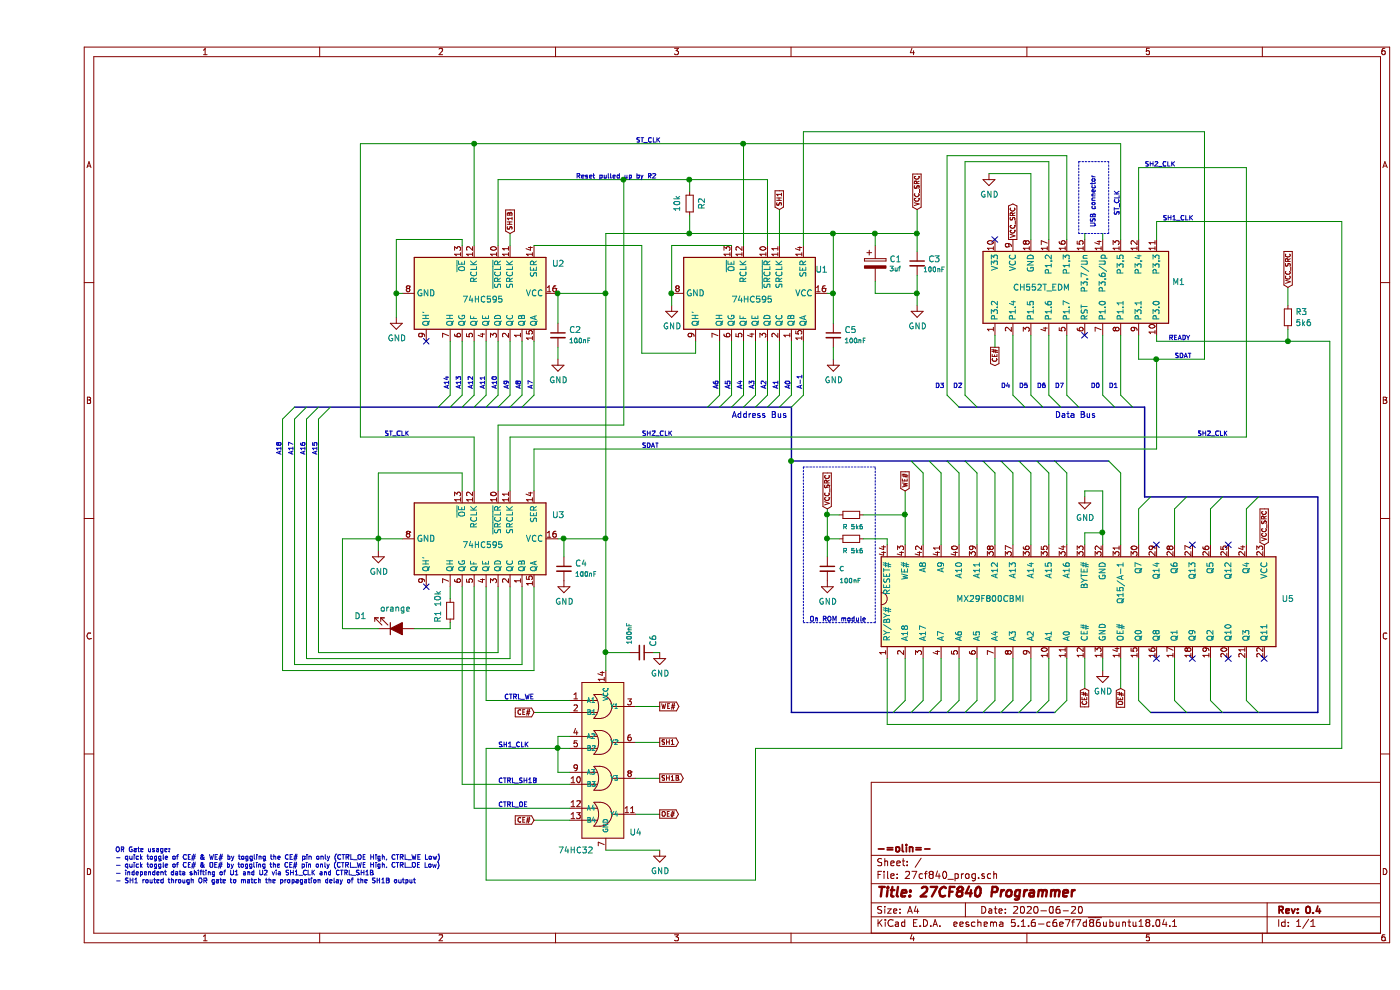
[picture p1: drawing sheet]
EESchema Schematic File Version 4
EELAYER 30 0
EELAYER END
$Descr A4 11693 8268
encoding utf-8
Sheet 1 1
Title "27CF840 Programmer"
Date "2020-06-20"
Rev "0.4"
Comp "-=olin=-"
Comment1 ""
Comment2 ""
Comment3 ""
Comment4 ""
$EndDescr
$Comp
L 74xx:74HC595 U2
U 1 1
P 3750 2450
F 0 "U2" V 3500 3000 50  0000 L CNN
F 1 "74HC595" V 3800 2250 50  0000 L CNN
F 2 "" H 3750 2450 50  0001 C CNN
F 3 "http://www.ti.com/lit/ds/symlink/sn74hc595.pdf" H 3750 2450 50  0001 C CNN
	1    3750 2450
	0    1    1    0   
$EndComp
$Comp
L 74xx:74HC595 U3
U 1 1
P 3750 4500
F 0 "U3" V 3550 5050 50  0000 L CNN
F 1 "74HC595" V 3800 4300 50  0000 L CNN
F 2 "" H 3750 4500 50  0001 C CNN
F 3 "http://www.ti.com/lit/ds/symlink/sn74hc595.pdf" H 3750 4500 50  0001 C CNN
	1    3750 4500
	0    1    1    0   
$EndComp
Wire Wire Line
	9050 2800 9050 3300
Wire Wire Line
	8900 2800 8900 3300
Entry Wire Line
	9050 3300 9150 3400
Entry Wire Line
	8900 3300 9000 3400
Entry Wire Line
	8600 3300 8700 3400
Entry Wire Line
	8450 3300 8550 3400
Entry Wire Line
	8300 3300 8400 3400
Entry Wire Line
	8150 3300 8250 3400
Entry Wire Line
	7750 3300 7850 3400
Wire Wire Line
	8600 2800 8600 3300
Wire Wire Line
	8450 2800 8450 3300
Wire Wire Line
	8300 2800 8300 3300
Wire Wire Line
	8150 2800 8150 3300
Text Notes 8500 3500 0    50   ~ 0
Data Bus
Wire Wire Line
	8450 2000 8450 1350
Wire Wire Line
	8450 1350 7750 1350
Wire Wire Line
	7750 1350 7750 3300
Entry Wire Line
	7600 3300 7700 3400
Wire Wire Line
	8600 2000 8600 1300
Wire Wire Line
	8600 1300 7600 1300
Wire Wire Line
	7600 1300 7600 3300
Text Notes 8950 3250 0    39   ~ 0
D1
Text Notes 8800 3250 0    39   ~ 0
D0
Text Notes 8500 3250 0    39   ~ 0
D7
Text Notes 8350 3250 0    39   ~ 0
D6
Text Notes 8200 3250 0    39   ~ 0
D5
Text Notes 8050 3250 0    39   ~ 0
D4
Text Notes 7650 3250 0    39   ~ 0
D2
Text Notes 7500 3250 0    39   ~ 0
D3
Wire Wire Line
	9200 2000 9200 1400
Entry Wire Line
	6300 3400 6400 3300
Entry Wire Line
	6200 3400 6300 3300
Entry Wire Line
	6100 3400 6200 3300
Entry Wire Line
	6000 3400 6100 3300
Entry Wire Line
	5900 3400 6000 3300
Entry Wire Line
	5800 3400 5900 3300
Entry Wire Line
	5700 3400 5800 3300
Entry Wire Line
	5600 3400 5700 3300
Entry Wire Line
	4050 3400 4150 3300
Entry Wire Line
	3950 3400 4050 3300
Entry Wire Line
	3850 3400 3950 3300
Entry Wire Line
	3750 3400 3850 3300
Wire Wire Line
	4150 2850 4150 3300
Wire Wire Line
	4050 2850 4050 3300
Wire Wire Line
	3950 2850 3950 3300
Wire Wire Line
	3850 2850 3850 3300
Text Notes 5800 3500 0    50   ~ 0
Address Bus
$Comp
L power:GND #PWR0101
U 1 1
P 7950 1450
F 0 "#PWR0101" H 7950 1200 50  0001 C CNN
F 1 "GND" H 7955 1277 50  0000 C CNN
F 2 "" H 7950 1450 50  0001 C CNN
F 3 "" H 7950 1450 50  0001 C CNN
	1    7950 1450
	1    0    0    -1  
$EndComp
$Comp
L power:GND #PWR0102
U 1 1
P 5300 2550
F 0 "#PWR0102" H 5300 2300 50  0001 C CNN
F 1 "GND" H 5305 2377 50  0000 C CNN
F 2 "" H 5300 2550 50  0001 C CNN
F 3 "" H 5300 2550 50  0001 C CNN
	1    5300 2550
	1    0    0    -1  
$EndComp
Wire Wire Line
	8300 2000 8300 1450
Wire Wire Line
	8300 1450 7950 1450
Wire Wire Line
	6400 1100 9750 1100
Wire Wire Line
	9750 1100 9750 3000
Wire Wire Line
	9750 3000 9350 3000
Wire Wire Line
	9200 3000 9200 2800
Wire Wire Line
	9350 3750 4150 3750
Wire Wire Line
	4150 3750 4150 4100
Entry Wire Line
	2250 3500 2350 3400
Entry Wire Line
	2150 3500 2250 3400
Entry Wire Line
	2050 3500 2150 3400
Entry Wire Line
	3350 3400 3450 3300
Entry Wire Line
	3450 3400 3550 3300
Entry Wire Line
	3550 3400 3650 3300
Entry Wire Line
	3650 3400 3750 3300
Wire Wire Line
	2350 3500 2350 5450
Wire Wire Line
	2250 3500 2250 5500
Wire Wire Line
	2150 3500 2150 5550
Wire Wire Line
	2050 3500 2050 5600
Wire Wire Line
	3450 2850 3450 3300
Wire Wire Line
	3550 2850 3550 3300
Wire Wire Line
	3650 2850 3650 3300
Wire Wire Line
	3750 2850 3750 3300
Text Notes 2050 3800 1    39   ~ 0
A18
Text Notes 2150 3800 1    39   ~ 0
A17
Text Notes 2250 3800 1    39   ~ 0
A16
Text Notes 2350 3800 1    39   ~ 0
A15
Text Notes 3450 3250 1    39   ~ 0
A14
Text Notes 3550 3250 1    39   ~ 0
A13
Text Notes 3650 3250 1    39   ~ 0
A12
Text Notes 3750 3250 1    39   ~ 0
A11
Text Notes 6400 3250 1    39   ~ 0
A-1
Text Notes 6300 3250 1    39   ~ 0
A0
Text Notes 6200 3250 1    39   ~ 0
A1
Text Notes 6100 3250 1    39   ~ 0
A2
Text Notes 6000 3250 1    39   ~ 0
A3
Text Notes 5900 3250 1    39   ~ 0
A4
Text Notes 5800 3250 1    39   ~ 0
A5
Text Notes 5700 3250 1    39   ~ 0
A6
Text Notes 4150 3250 1    39   ~ 0
A7
Text Notes 4050 3250 1    39   ~ 0
A8
Text Notes 3950 3250 1    39   ~ 0
A9
Text Notes 3850 3250 1    39   ~ 0
A10
Wire Wire Line
	9350 2000 9350 1850
Wire Wire Line
	3950 1950 3950 2050
Wire Wire Line
	3550 2050 3550 2000
$Comp
L power:GND #PWR0103
U 1 1
P 2850 4600
F 0 "#PWR0103" H 2850 4350 50  0001 C CNN
F 1 "GND" H 2855 4427 50  0000 C CNN
F 2 "" H 2850 4600 50  0001 C CNN
F 3 "" H 2850 4600 50  0001 C CNN
	1    2850 4600
	1    0    0    -1  
$EndComp
Wire Wire Line
	3550 4100 3550 3950
Wire Wire Line
	3650 4100 3650 3650
Wire Wire Line
	3650 3650 2700 3650
Wire Wire Line
	3650 1200 3650 2050
Wire Wire Line
	9050 2000 9050 1200
Wire Wire Line
	9050 1200 5900 1200
Wire Wire Line
	3850 4100 3850 3550
Wire Wire Line
	3850 3550 4900 3550
Wire Wire Line
	3850 1500 3850 2050
$Comp
L Device:C_Small C2
U 1 1
P 4350 2800
F 0 "C2" H 4442 2846 50  0000 L CNN
F 1 "100nF" H 4442 2755 39  0000 L CNN
F 2 "" H 4350 2800 50  0001 C CNN
F 3 "~" H 4350 2800 50  0001 C CNN
	1    4350 2800
	1    0    0    -1  
$EndComp
Wire Wire Line
	4350 2450 4350 2700
$Comp
L power:GND #PWR0104
U 1 1
P 4350 3000
F 0 "#PWR0104" H 4350 2750 50  0001 C CNN
F 1 "GND" H 4355 2827 50  0000 C CNN
F 2 "" H 4350 3000 50  0001 C CNN
F 3 "" H 4350 3000 50  0001 C CNN
	1    4350 3000
	1    0    0    -1  
$EndComp
Wire Wire Line
	4350 3000 4350 2900
$Comp
L Device:C_Small C5
U 1 1
P 6650 2800
F 0 "C5" H 6742 2846 50  0000 L CNN
F 1 "100nF" H 6742 2755 39  0000 L CNN
F 2 "" H 6650 2800 50  0001 C CNN
F 3 "~" H 6650 2800 50  0001 C CNN
	1    6650 2800
	1    0    0    -1  
$EndComp
$Comp
L power:GND #PWR0105
U 1 1
P 6650 3000
F 0 "#PWR0105" H 6650 2750 50  0001 C CNN
F 1 "GND" H 6655 2827 50  0000 C CNN
F 2 "" H 6650 3000 50  0001 C CNN
F 3 "" H 6650 3000 50  0001 C CNN
	1    6650 3000
	1    0    0    -1  
$EndComp
Wire Wire Line
	6650 3000 6650 2900
$Comp
L Device:R_Small R1
U 1 1
P 3450 5100
F 0 "R1" V 3550 5150 50  0000 C CNN
F 1 "10k" V 3550 5000 50  0000 C CNN
F 2 "" H 3450 5100 50  0001 C CNN
F 3 "~" H 3450 5100 50  0001 C CNN
	1    3450 5100
	-1   0    0    1   
$EndComp
$Comp
L Device:LED_ALT D1
U 1 1
P 3000 5250
F 0 "D1" H 2700 5150 50  0000 C CNN
F 1 "orange" H 2993 5086 50  0000 C CNN
F 2 "" H 3000 5250 50  0001 C CNN
F 3 "~" H 3000 5250 50  0001 C CNN
	1    3000 5250
	1    0    0    1   
$EndComp
$Comp
L power:GND #PWR0107
U 1 1
P 3000 2650
F 0 "#PWR0107" H 3000 2400 50  0001 C CNN
F 1 "GND" H 3005 2477 50  0000 C CNN
F 2 "" H 3000 2650 50  0001 C CNN
F 3 "" H 3000 2650 50  0001 C CNN
	1    3000 2650
	1    0    0    -1  
$EndComp
Wire Wire Line
	3050 4500 2850 4500
Wire Wire Line
	2850 4500 2850 3950
Wire Wire Line
	2850 3950 3550 3950
Wire Wire Line
	2850 4600 2850 4500
Connection ~ 2850 4500
Wire Wire Line
	3550 2000 3000 2000
Wire Wire Line
	3000 2000 3000 2450
Wire Wire Line
	3050 2450 3000 2450
Connection ~ 3000 2450
Wire Wire Line
	3000 2450 3000 2650
Wire Wire Line
	4350 4500 4400 4500
Wire Wire Line
	4750 4500 4750 2450
$Comp
L Device:C_Small C4
U 1 1
P 4400 4750
F 0 "C4" H 4492 4796 50  0000 L CNN
F 1 "100nF" H 4492 4705 39  0000 L CNN
F 2 "" H 4400 4750 50  0001 C CNN
F 3 "~" H 4400 4750 50  0001 C CNN
	1    4400 4750
	1    0    0    -1  
$EndComp
$Comp
L power:GND #PWR0108
U 1 1
P 4400 4850
F 0 "#PWR0108" H 4400 4600 50  0001 C CNN
F 1 "GND" H 4405 4677 50  0000 C CNN
F 2 "" H 4400 4850 50  0001 C CNN
F 3 "" H 4400 4850 50  0001 C CNN
	1    4400 4850
	1    0    0    -1  
$EndComp
Wire Wire Line
	4750 5600 4750 5450
Connection ~ 4750 4500
$Comp
L User:MX29F800CBMI U5
U 1 1
P 7750 4750
F 0 "U5" H 10500 4500 50  0000 R CNN
F 1 "MX29F800CBMI" H 8250 4500 50  0000 R CNN
F 2 "" H 9300 4350 50  0001 C CNN
F 3 "" H 9300 4350 50  0001 C CNN
	1    7750 4750
	1    0    0    -1  
$EndComp
Wire Wire Line
	8750 4450 8750 4550
Text GLabel 8750 5750 3    39   Input ~ 0
CE#
Text GLabel 9050 5750 3    39   Input ~ 0
OE#
Wire Wire Line
	8750 5500 8750 5750
Wire Wire Line
	9050 5500 9050 5750
Text GLabel 7250 4100 1    39   Input ~ 0
WE#
Wire Wire Line
	7250 4100 7250 4300
Wire Bus Line
	6300 3850 6300 3400
Wire Bus Line
	6300 5950 6300 3850
Connection ~ 6300 3850
Entry Wire Line
	8500 3850 8600 3950
Entry Wire Line
	8350 3850 8450 3950
Entry Wire Line
	8200 3850 8300 3950
Entry Wire Line
	8050 3850 8150 3950
Entry Wire Line
	7900 3850 8000 3950
Entry Wire Line
	7750 3850 7850 3950
Entry Wire Line
	7600 3850 7700 3950
Entry Wire Line
	7450 3850 7550 3950
Entry Wire Line
	7300 3850 7400 3950
Wire Wire Line
	8600 3950 8600 4550
Wire Wire Line
	8450 3950 8450 4550
Wire Wire Line
	8300 3950 8300 4550
Wire Wire Line
	8150 3950 8150 4550
Wire Wire Line
	8000 3950 8000 4550
Wire Wire Line
	7850 3950 7850 4550
Wire Wire Line
	7700 3950 7700 4550
Wire Wire Line
	7550 3950 7550 4550
Wire Wire Line
	7400 3950 7400 4550
Entry Wire Line
	8950 3850 9050 3950
Wire Wire Line
	9050 4550 9050 3950
Entry Wire Line
	8500 5950 8600 5850
Entry Wire Line
	8350 5950 8450 5850
Entry Wire Line
	8200 5950 8300 5850
Entry Wire Line
	8050 5950 8150 5850
Entry Wire Line
	7900 5950 8000 5850
Entry Wire Line
	7750 5950 7850 5850
Entry Wire Line
	7600 5950 7700 5850
Entry Wire Line
	7450 5950 7550 5850
Entry Wire Line
	7300 5950 7400 5850
Wire Wire Line
	8600 5850 8600 5500
Wire Wire Line
	8450 5850 8450 5500
Wire Wire Line
	8300 5850 8300 5500
Wire Wire Line
	8150 5850 8150 5500
Wire Wire Line
	8000 5850 8000 5500
Wire Wire Line
	7850 5850 7850 5500
Wire Wire Line
	7700 5850 7700 5500
Wire Wire Line
	7550 5850 7550 5500
Wire Wire Line
	7400 5850 7400 5500
Wire Wire Line
	7250 5850 7250 5500
Wire Bus Line
	9250 3400 9250 4150
Wire Bus Line
	10700 4150 10700 5950
Entry Wire Line
	9200 4250 9300 4150
Entry Wire Line
	9500 4250 9600 4150
Entry Wire Line
	9800 4250 9900 4150
Entry Wire Line
	10100 4250 10200 4150
Wire Wire Line
	9200 4250 9200 4550
Wire Wire Line
	9500 4250 9500 4550
Wire Wire Line
	9800 4250 9800 4550
Wire Wire Line
	10100 4250 10100 4550
NoConn ~ 9350 4550
NoConn ~ 9650 4550
NoConn ~ 9950 4550
NoConn ~ 9350 5500
NoConn ~ 9650 5500
NoConn ~ 9950 5500
NoConn ~ 10250 5500
Entry Wire Line
	9200 5850 9300 5950
Entry Wire Line
	9500 5850 9600 5950
Entry Wire Line
	9800 5850 9900 5950
Entry Wire Line
	10100 5850 10200 5950
Wire Wire Line
	9200 5850 9200 5500
Wire Wire Line
	9500 5850 9500 5500
Wire Wire Line
	9800 5850 9800 5500
Wire Wire Line
	10100 5850 10100 5500
Wire Wire Line
	6650 1950 6650 2450
$Comp
L 74xx:74HC595 U1
U 1 1
P 6000 2450
F 0 "U1" V 5800 2950 50  0000 L CNN
F 1 "74HC595" V 6050 2250 50  0000 L CNN
F 2 "" H 6000 2450 50  0001 C CNN
F 3 "http://www.ti.com/lit/ds/symlink/sn74hc595.pdf" H 6000 2450 50  0001 C CNN
	1    6000 2450
	0    1    1    0   
$EndComp
Wire Wire Line
	5300 2450 5300 2550
Wire Wire Line
	5800 2050 5300 2050
Wire Wire Line
	5300 2050 5300 2450
Connection ~ 5300 2450
Wire Wire Line
	6600 2450 6650 2450
Connection ~ 6650 2450
Wire Wire Line
	6650 2450 6650 2700
Wire Wire Line
	6400 2850 6400 3300
Wire Wire Line
	6300 2850 6300 3300
Wire Wire Line
	6200 2850 6200 3300
Wire Wire Line
	6100 2850 6100 3300
Wire Wire Line
	6000 2850 6000 3300
Wire Wire Line
	5900 2850 5900 3300
Wire Wire Line
	5800 2850 5800 3300
Wire Wire Line
	5700 2850 5700 3300
Wire Wire Line
	6400 2050 6400 1100
Wire Wire Line
	5500 2850 5500 2950
Wire Wire Line
	5500 2950 5050 2950
Wire Wire Line
	5050 2950 5050 2050
Wire Wire Line
	5050 2050 4150 2050
Wire Wire Line
	4750 1950 5450 1950
Connection ~ 5450 1950
Wire Wire Line
	5450 1800 5450 1950
Wire Wire Line
	5450 1600 5450 1500
$Comp
L Device:R_Small R2
U 1 1
P 5450 1700
F 0 "R2" V 5550 1700 50  0000 C CNN
F 1 "10k" V 5345 1700 50  0000 C CNN
F 2 "" H 5450 1700 50  0001 C CNN
F 3 "~" H 5450 1700 50  0001 C CNN
	1    5450 1700
	1    0    0    -1  
$EndComp
NoConn ~ 3250 2850
Wire Wire Line
	6100 2050 6100 1500
Connection ~ 3650 1200
Wire Wire Line
	3650 1200 2700 1200
Wire Wire Line
	5900 2050 5900 1200
Connection ~ 5900 1200
Wire Wire Line
	5900 1200 3650 1200
Entry Wire Line
	2350 3500 2450 3400
Wire Wire Line
	3450 4900 3450 5000
NoConn ~ 3250 4900
Wire Wire Line
	3550 6550 3550 4900
Wire Wire Line
	3650 6750 3650 4900
Text GLabel 5200 5900 2    39   Output ~ 0
WE#
Wire Wire Line
	3850 4900 3850 5450
Wire Wire Line
	3850 5450 2350 5450
Wire Wire Line
	3950 4900 3950 5500
Wire Wire Line
	3950 5500 2250 5500
Wire Wire Line
	4050 4900 4050 5550
Wire Wire Line
	4050 5550 2150 5550
Wire Wire Line
	4150 4900 4150 5600
Wire Wire Line
	4150 5600 2050 5600
Wire Wire Line
	3450 5200 3450 5250
Wire Wire Line
	3150 5250 3450 5250
Wire Wire Line
	2850 4500 2550 4500
Wire Wire Line
	2550 4500 2550 5250
Wire Wire Line
	2550 5250 2850 5250
$Comp
L User:74HC32 U4
U 1 1
P 4750 6350
F 0 "U4" V 5350 6600 50  0000 C CNN
F 1 "74HC32" V 5500 6100 50  0000 C CNN
F 2 "" H 5450 6050 50  0001 C CNN
F 3 "" H 5450 6050 50  0001 C CNN
	1    4750 6350
	0    1    1    0   
$EndComp
Wire Wire Line
	4350 2450 4750 2450
Connection ~ 4350 2450
Connection ~ 4750 2450
Wire Wire Line
	4750 2450 4750 1950
$Comp
L Device:C_Small C6
U 1 1
P 5050 5450
F 0 "C6" H 4900 5550 50  0000 L CNN
F 1 "100nF" H 4800 5350 39  0000 L CNN
F 2 "" H 5050 5450 50  0001 C CNN
F 3 "~" H 5050 5450 50  0001 C CNN
	1    5050 5450
	0    1    1    0   
$EndComp
$Comp
L power:GND #PWR?
U 1 1
P 5200 5450
F 0 "#PWR?" H 5200 5200 50  0001 C CNN
F 1 "GND" H 5205 5277 50  0000 C CNN
F 2 "" H 5200 5450 50  0001 C CNN
F 3 "" H 5200 5450 50  0001 C CNN
	1    5200 5450
	1    0    0    -1  
$EndComp
Wire Wire Line
	5150 5450 5200 5450
Wire Wire Line
	4400 4650 4400 4500
Connection ~ 4400 4500
Wire Wire Line
	4400 4500 4750 4500
Text GLabel 8000 2900 3    39   Output ~ 0
CE#
Wire Wire Line
	5200 5900 5000 5900
Wire Wire Line
	3750 5850 4450 5850
Wire Wire Line
	3750 4900 3750 5850
Wire Wire Line
	4450 6250 4350 6250
Wire Wire Line
	4350 6250 4350 6150
Wire Wire Line
	4350 6150 4450 6150
Text GLabel 4150 5950 0    39   Input ~ 0
CE#
Wire Wire Line
	4450 5950 4150 5950
Text GLabel 5200 6200 2    39   Output ~ 0
SH1
Wire Wire Line
	5200 6200 5000 6200
Wire Wire Line
	4450 6450 4350 6450
Wire Wire Line
	4350 6450 4350 6250
Connection ~ 4350 6250
Wire Wire Line
	4450 6550 3550 6550
Wire Wire Line
	8000 2900 8000 2800
Text GLabel 5200 6500 2    39   Output ~ 0
SH1B
Wire Wire Line
	5200 6500 5000 6500
Text Notes 3850 6550 0    39   ~ 0
CTRL_SH1B
Wire Wire Line
	4450 6750 3650 6750
Text Notes 3850 6750 0    39   ~ 0
CTRL_OE
Text Notes 3900 5850 0    39   ~ 0
CTRL_WE
Text GLabel 4150 6850 0    39   Input ~ 0
CE#
Wire Wire Line
	4450 6850 4150 6850
Text GLabel 5200 6800 2    39   Output ~ 0
OE#
Wire Wire Line
	5200 6800 5000 6800
Wire Wire Line
	9200 1400 10100 1400
Wire Wire Line
	10100 1400 10100 3650
Wire Wire Line
	10100 3650 3950 3650
Wire Wire Line
	3950 3650 3950 4100
Wire Wire Line
	2700 3650 2700 1200
Text Notes 9500 3000 0    39   ~ 0
SDAT
Text Notes 9950 3650 2    39   ~ 0
SH2_CLK
Text GLabel 6200 1750 1    39   Input ~ 0
SH1
Wire Wire Line
	6200 1750 6200 2050
Text GLabel 3950 1950 1    39   Input ~ 0
SH1B
Wire Wire Line
	3850 1500 4900 1500
Connection ~ 4900 1500
Wire Wire Line
	4900 1500 5450 1500
Wire Wire Line
	4900 1500 4900 3550
Connection ~ 5450 1500
Wire Wire Line
	5450 1500 6100 1500
Text Notes 4500 1500 0    39   ~ 0
Reset pulled up by R2
Text Notes 5000 1200 0    39   ~ 0
ST_CLK
$Comp
L power:GND #PWR?
U 1 1
P 8900 5600
F 0 "#PWR?" H 8900 5350 50  0001 C CNN
F 1 "GND" H 8905 5427 50  0000 C CNN
F 2 "" H 8900 5600 50  0001 C CNN
F 3 "" H 8900 5600 50  0001 C CNN
	1    8900 5600
	1    0    0    -1  
$EndComp
Wire Wire Line
	8900 5600 8900 5500
Wire Wire Line
	9350 1850 10900 1850
Wire Wire Line
	10900 1850 10900 6250
Wire Wire Line
	10900 6250 6000 6250
Wire Wire Line
	6000 6250 6000 7350
Wire Wire Line
	6000 7350 3750 7350
Wire Wire Line
	3750 7350 3750 6250
Wire Wire Line
	3750 6250 4350 6250
Text Notes 9400 1850 0    39   ~ 0
SH1_CLK
Text Notes 9250 1400 0    39   ~ 0
SH2_CLK
Text Notes 3850 6250 0    39   ~ 0
SH1_CLK
Text Notes 5050 3750 0    39   ~ 0
SDAT
Text Notes 5050 3650 0    39   ~ 0
SH2_CLK
Text Notes 9050 1800 1    39   ~ 0
ST_CLK
NoConn ~ 8750 2800
Wire Wire Line
	5450 1950 6650 1950
Connection ~ 6650 1950
Wire Wire Line
	6650 1950 7000 1950
Entry Wire Line
	7150 5950 7250 5850
Wire Wire Line
	8900 4550 8900 4450
$Comp
L power:GND #PWR?
U 1 1
P 8750 4150
F 0 "#PWR?" H 8750 3900 50  0001 C CNN
F 1 "GND" H 8755 3977 50  0000 C CNN
F 2 "" H 8750 4150 50  0001 C CNN
F 3 "" H 8750 4150 50  0001 C CNN
	1    8750 4150
	1    0    0    -1  
$EndComp
Wire Wire Line
	8750 4150 8750 4100
Wire Wire Line
	8750 4100 8900 4100
Wire Wire Line
	8750 4450 8900 4450
Connection ~ 8900 4450
Wire Wire Line
	8900 4450 8900 4100
Text Notes 2900 3650 0    39   ~ 0
ST_CLK
$Comp
L Device:C_Small C3
U 1 1
P 7350 2200
F 0 "C3" H 7442 2238 50  0000 L CNN
F 1 "100nF" H 7400 2150 39  0000 L CNN
F 2 "" H 7350 2200 50  0001 C CNN
F 3 "~" H 7350 2200 50  0001 C CNN
	1    7350 2200
	1    0    0    -1  
$EndComp
Wire Wire Line
	7350 2100 7350 1950
Connection ~ 7350 1950
Wire Wire Line
	7350 1950 7350 1750
$Comp
L Device:CP C1
U 1 1
P 7000 2200
F 0 "C1" H 7118 2238 50  0000 L CNN
F 1 "3uf" H 7118 2155 39  0000 L CNN
F 2 "" H 7038 2050 50  0001 C CNN
F 3 "~" H 7000 2200 50  0001 C CNN
	1    7000 2200
	1    0    0    -1  
$EndComp
Wire Wire Line
	7000 2050 7000 1950
Connection ~ 7000 1950
Wire Wire Line
	7000 1950 7350 1950
Wire Wire Line
	7000 2350 7000 2450
Wire Wire Line
	7000 2450 7350 2450
Wire Wire Line
	7350 2450 7350 2300
Wire Wire Line
	7350 2450 7350 2550
Connection ~ 7350 2450
$Comp
L power:GND #PWR?
U 1 1
P 7350 2550
F 0 "#PWR?" H 7350 2300 50  0001 C CNN
F 1 "GND" H 7355 2377 50  0000 C CNN
F 2 "" H 7350 2550 50  0001 C CNN
F 3 "" H 7350 2550 50  0001 C CNN
	1    7350 2550
	1    0    0    -1  
$EndComp
Wire Wire Line
	4750 7100 5200 7100
$Comp
L power:GND #PWR?
U 1 1
P 5200 7100
F 0 "#PWR?" H 5200 6850 50  0001 C CNN
F 1 "GND" H 5205 6927 50  0000 C CNN
F 2 "" H 5200 7100 50  0001 C CNN
F 3 "" H 5200 7100 50  0001 C CNN
	1    5200 7100
	1    0    0    -1  
$EndComp
Text Notes 650  7450 0    39   ~ 0
OR Gate usage:\n- quick toggle of CE# & WE# by toggling the CE# pin only (CTRL_OE High, CTRL_WE Low)\n- quick toggle of CE# & OE# by toggling the CE# pin only (CTRL_WE High, CTRL_OE Low)\n- independent data shifting of U1 and U2 via SH1_CLK and CTRL_SH1B\n- SH1 routed through OR gate to match the propagation delay of the SH1B output\n 
Wire Wire Line
	4750 5450 4950 5450
Connection ~ 4750 5450
Wire Wire Line
	4750 5450 4750 4500
NoConn ~ 8000 2000
$Comp
L User:CH552T_EDM M1
U 1 1
P 8700 2000
F 0 "M1" H 9480 1646 50  0000 L CNN
F 1 "CH552T_EDM" H 8150 1600 50  0000 L CNN
F 2 "" H 9400 1600 50  0001 C CNN
F 3 "" H 9400 1600 50  0001 C CNN
	1    8700 2000
	1    0    0    -1  
$EndComp
Text GLabel 8150 2000 1    39   Output ~ 0
VCC_SRC
Text GLabel 7350 1750 1    39   Input ~ 0
VCC_SRC
Text GLabel 10250 4550 1    39   Input ~ 0
VCC_SRC
Wire Wire Line
	9350 3750 9350 3000
Connection ~ 9350 3000
Wire Wire Line
	9350 3000 9200 3000
Wire Wire Line
	9350 2800 9350 2850
$Comp
L Device:R_Small R3
U 1 1
P 10450 2650
F 0 "R3" H 10509 2696 50  0000 L CNN
F 1 "5k6" H 10509 2605 50  0000 L CNN
F 2 "" H 10450 2650 50  0001 C CNN
F 3 "~" H 10450 2650 50  0001 C CNN
	1    10450 2650
	1    0    0    -1  
$EndComp
Text Notes 9450 2850 0    39   ~ 0
READY
Wire Wire Line
	7100 5500 7100 6050
Wire Wire Line
	7100 6050 10800 6050
Wire Wire Line
	10800 6050 10800 2850
$Comp
L Device:R_Small R
U 1 1
P 6800 4500
F 0 "R" V 6900 4450 39  0000 C CNN
F 1 "5k6" V 6900 4550 39  0000 C CNN
F 2 "" H 6800 4500 50  0001 C CNN
F 3 "~" H 6800 4500 50  0001 C CNN
	1    6800 4500
	0    1    1    0   
$EndComp
Text GLabel 6600 4250 1    39   Input ~ 0
VCC_SRC
$Comp
L Device:R_Small R
U 1 1
P 6800 4300
F 0 "R" V 6900 4250 39  0000 C CNN
F 1 "5k6" V 6900 4350 39  0000 C CNN
F 2 "" H 6800 4300 50  0001 C CNN
F 3 "~" H 6800 4300 50  0001 C CNN
	1    6800 4300
	0    1    1    0   
$EndComp
Wire Wire Line
	6700 4300 6600 4300
Wire Wire Line
	6600 4300 6600 4250
Wire Wire Line
	6700 4500 6600 4500
Wire Wire Line
	6600 4500 6600 4300
Connection ~ 6600 4300
Wire Wire Line
	6900 4300 7250 4300
Connection ~ 7250 4300
Wire Wire Line
	7250 4300 7250 4550
Wire Wire Line
	6900 4500 7100 4500
Wire Wire Line
	7100 4500 7100 4550
Wire Notes Line
	6400 3900 6400 5200
Wire Notes Line
	7000 5200 7000 3900
Wire Notes Line
	7000 3900 6400 3900
Text Notes 6450 5200 0    39   ~ 0
On ROM module
Wire Notes Line
	6400 5200 7000 5200
$Comp
L power:GND #PWR?
U 1 1
P 6600 4850
F 0 "#PWR?" H 6600 4600 50  0001 C CNN
F 1 "GND" H 6605 4677 50  0000 C CNN
F 2 "" H 6600 4850 50  0001 C CNN
F 3 "" H 6600 4850 50  0001 C CNN
	1    6600 4850
	1    0    0    -1  
$EndComp
$Comp
L Device:C_Small C
U 1 1
P 6600 4750
F 0 "C" H 6700 4750 39  0000 L CNN
F 1 "100nF" H 6700 4650 39  0000 L CNN
F 2 "" H 6600 4750 50  0001 C CNN
F 3 "~" H 6600 4750 50  0001 C CNN
	1    6600 4750
	1    0    0    -1  
$EndComp
Wire Wire Line
	6600 4650 6600 4500
Connection ~ 6600 4500
Wire Wire Line
	9350 2850 10450 2850
Wire Wire Line
	10450 2750 10450 2850
Connection ~ 10450 2850
Wire Wire Line
	10450 2850 10800 2850
Text GLabel 10450 2400 1    39   Input ~ 0
VCC_SRC
Wire Wire Line
	10450 2400 10450 2550
Wire Notes Line
	8700 1950 8700 1350
Wire Notes Line
	8700 1350 8950 1350
Wire Notes Line
	8950 1350 8950 1950
Wire Notes Line
	8950 1950 8700 1950
Wire Wire Line
	8750 2000 8750 1950
Wire Wire Line
	8900 2000 8900 1950
Text Notes 8850 1900 1    39   ~ 0
USB connector
Wire Bus Line
	9300 5950 10700 5950
Wire Bus Line
	9250 4150 10700 4150
Wire Bus Line
	7700 3400 9250 3400
Wire Bus Line
	6300 3850 8950 3850
Wire Bus Line
	6300 5950 8500 5950
Wire Bus Line
	2150 3400 6300 3400
$EndSCHEMATC
